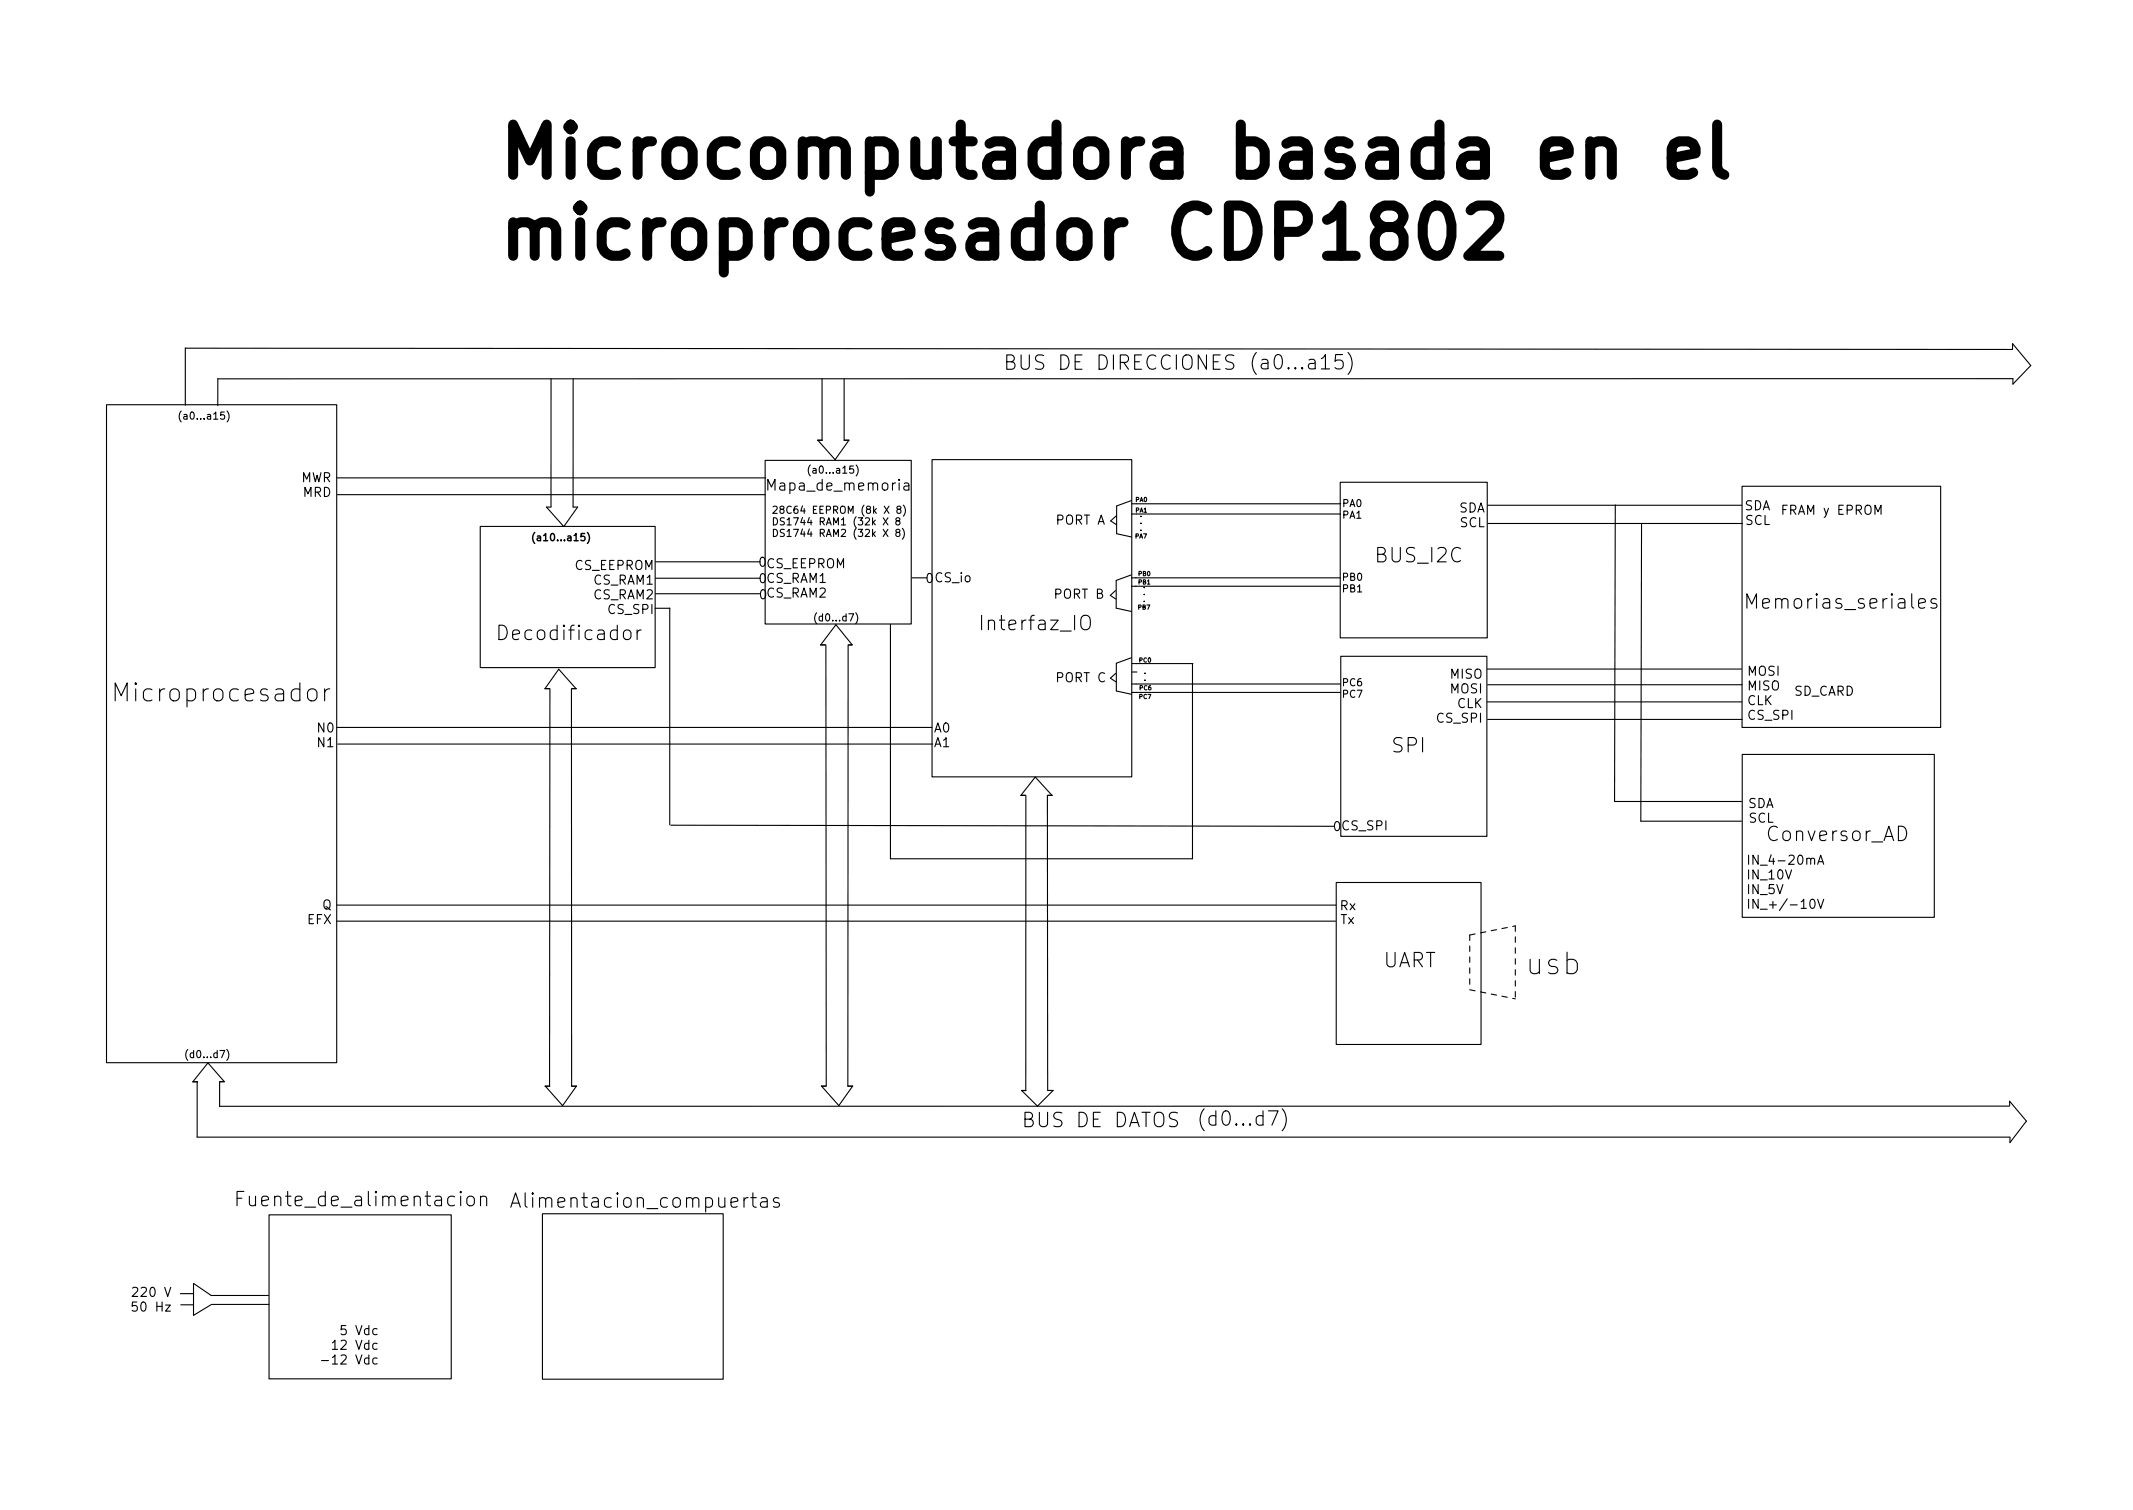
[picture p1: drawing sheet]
<svg xmlns="http://www.w3.org/2000/svg" width="297mm" height="210mm" viewBox="0 0 297 210" stroke-linecap="round" stroke-linejoin="round" font-family="sans-serif">
<g fill="none" stroke="#000" stroke-width=".15">
<path d="M14.8 56.4h32.1v91.6h-32.1zM25.8 48.4v8M25.8 48.5l254.4 .2M30.3 52.8v3.7M31.2 57.4h-.4l-.1 .4h.2h.3l.1 .1-.1 .4-.1 .1-.4-.1M31.6 57.2a1.15 1.15 0 0 1 0 1.6M76.7 52.8v17.8M79.8 52.8v17.8h.6l-1.9 2.7-2.4-2.7h.6M114.5 52.8v8.5M117.6 52.8v8.5h.6M171.8 49.5l-.7-.1a.49 .49 0 0 0-.4 .5 .49 .49 0 0 0 .4 .5 .73 .73 0 0 1 .7 .4 .51 .51 0 0 1-.4 .6l-.7-.1M187 49.4h-1l-.1 .9 .3-.2 .7 .1 .2 .3-.1 .7-.3 .2h-.5l-.3-.2"/>
<path d="M187.7 49.1a2.29 2.29 0 0 1 0 3M280.3 48.7v-.9l2.5 3.1-2.5 2.6v-.8l-250 .1M46.9 66.5h59.7M66.9 73.3h24.3v19.7h-24.3zM91.3 78.2h14.6M106.6 64.1h20.3v22.8h-20.3zM106.6 68.9h-59.6M113.8 61.3h.7M114.5 61.3h-.6l2.4 2.7 1.9-2.7h-.6M118.8 64.9h-.4l-.1 .5 .2-.1h.3l.1 .2-.1 .3-.1 .1-.4-.1M119.2 64.7a1.15 1.15 0 0 1 0 1.6M123 72.1l.7 1"/>
<path d="M123 73.7l.7 1M123.1 70.5l.7 1M123.7 72.1l-.7 1M123.7 73.7l-.7 1M123.8 70.5l-.7 1M124.9 72.5l-.1-.2v-.1l.1-.1h.3l.1 .2v.1l-.5 .2v.1v.3l.1 .1 .3-.1 .1-.1v-.2l-.2-.2M124.9 74.1l-.1-.2v-.1l.1-.1 .3 .1 .1 .1v.1l-.5 .2v.1v.3l.1 .1h.2l.2-.2v-.2l-.2-.2M125.1 70.9l-.2-.2v-.1l.2-.1h.3l.1 .2-.1 .1-.4 .2-.1 .1v.2l.2 .2 .3-.1 .1-.1v-.2l-.2-.2M125.7 73.6a1.15 1.15 0 0 1 0 1.5M125.8 70.3a1.15 1.15 0 0 1 0 1.6M125.9 67.3l.2-.1 .4 .1 .1 .9M126.6 67.6l-.5 .1a.29 .29 0 0 0-.3 .3 .29 .29 0 0 0 .3 .2h.5"/>
<path d="M129.8 64h27.8v44.2h-27.8zM155.4 71.9l-.7 .6 .7 .5M157.6 69.7l-2.1 .8v3.8l2.1 .5M157.6 71.6h29.1M157.6 70.1h29.1M186.6 67.2h20.5v21.6h-20.5zM207.2 70.4h35.4M207.2 72.9h35.5M224.9 70.3l-.1 41.3h17.7M228.6 72.9l-.1 41.4h14M242.6 67.7h27.7v33.6h-27.7zM261.1 71.6v-1.3l.4 1 .5-1v1.3"/>
<path d="M42.9 96.2a.68 .68 0 0 1 .7-.3 .68 .68 0 0 1 .5 .5v.7a.68 .68 0 0 1-.6 .5 .68 .68 0 0 1-.7-.5v-.7zM45.2 95.9v1.7M45.9 95.9a.64 .64 0 0 0-.7 .5M75.9 95.9h.7M76.5 95.9h-.6l1.9-2.7 2.4 2.7h-.6M76.6 95.9l-.1 55.3M79.6 96v55.3l.7-.1-2 2.7-2.4-2.7M79.6 95.9h.7M88.7 87.7v1.4M89.3 87.7a.51 .51 0 0 0-.6 .4M91.2 84.7h2.1M91.3 82.7h14.6"/>
<path d="M91.3 80.5h14.6M93.3 84.7v30.2M114.3 89.8h.6M114.9 89.8h-.6l2.1-2.8 2.3 2.8h-.6M115 89.8l.1 61.4M118.1 89.8v61.4h.6l-1.9 2.7-2.4-2.7M118.1 89.8h.6M118.2 85.5h.7l-.5 1M119.2 85.3a1.15 1.15 0 0 1 0 1.5M124 87v32.6h42.1v-27.2M127 80.5h2.1M150.6 86a.67 .67 0 0 1 .8-.3 .67 .67 0 0 1 .4 .6v.7a.67 .67 0 0 1-.6 .7 .67 .67 0 0 1-.7-.7z"/>
<path d="M155.3 82.2l-.7 .7 .8 .5M155.4 93.8l-.8 .6 .8 .5M157.5 80.1l-2.1 .7v3.9l2.1 .4M157.5 91.6l-2 .8v3.8l2 .5M157.6 95.2h29.1M157.7 92.4h8.4M157.7 93.6h.6M186.6 81.6h-29M186.6 80.5h-29M186.6 96.4h-29M186.7 91.4h20.4v25.1h-20.4zM207.1 93.2h35.4"/>
<path d="M207.1 97.7h35.5M207.2 95.3h35.4M269.7 83.4h-.5l-.3 .2 .1 .3 .7 .2v.2v.3l-.2 .1-.6-.1M46.9 101.3h82.9M47 103.6h82.9M93.4 114.9l92.4 .2M142.8 110.7l-.6 .1 2-2.6 2.3 2.6M142.9 110.8l-.1 41M145.9 110.8v41l.7 .1M146.5 110.7l-.6 .1M207.2 100.2h35.4M242.6 105h26.8v22.7h-26.8z"/>
<path d="M252.2 119.7l.1-.2 .3 .1 .1 .7M253.2 120h.6M264.4 115a1.05 1.05 0 0 1 1.1 .7 1.05 1.05 0 0 1-.4 1.2l-.7 .1zM46.9 128.3h139.1M46.9 126h139.1M186.1 122.9h20.1v22.5h-20.1zM252.2 125.3l.3-.1a.79 .79 0 0 1 0 1.3l-.3-.1-.1-.2-.1-.5zM253.1 120.3l.4-1.2 .5 1.2M253.1 125.2l.4 1.3 .5-1.3M26.9 150.6h.6M27.4 158.3h252.5M30.6 150.6h.6l-2.2-2.6-2.2 2.6h.7v7.7"/>
<path d="M30.6 150.7v3.4l249.2-.1M30.6 146.3h.7l-.4 1M31.6 146.1a1.15 1.15 0 0 1 0 1.6M76.6 151.2l-.7 .1M115 151.2h-.6M142.3 151.9h.6M142.8 151.8h-.5l2.2 2.2 2.2-2.2h-.7M164 155l-.8-.1a.49 .49 0 0 0-.4 .5 .49 .49 0 0 0 .4 .4 .73 .73 0 0 1 .8 .5 .51 .51 0 0 1-.4 .6l-.8-.1M176.6 154.7h1.4l-.9 2M178.6 154.4a2.29 2.29 0 0 1 0 3M279.9 154v-.7l2.3 2.8-2.3 3v-.8M18.5 179.4l.1-.1h.3l.2 .1 .1 .2-.1 .2-.7 .7h.8"/>
<path d="M33 166.8h.7M34 165.9h-1v2M37.5 169.2h25.3v22.8h-25.3zM65.1 166.8a.54 .54 0 0 1 .5-.2 .54 .54 0 0 1 .5 .3v.6a.54 .54 0 0 1-.6 .4 .54 .54 0 0 1-.5-.4v-.6zM66.9 166.8a.5 .5 0 0 1 .9 0v1.1M66.9 166.6v1.3M71.1 168.1l.7-2 .7 2M71.3 167.5h1M75.5 169h25.2v23h-25.2zM106 166.9l.2-.1 .5 .1 .1 .1v1.1M106.8 167.2l-.6 .1a.39 .39 0 0 0-.3 .4 .39 .39 0 0 0 .3 .4l.6-.1M108.5 166.9l-.5-.1-.3 .2 .1 .3 .7 .2 .1 .2-.1 .3-.2 .1-.6-.1"/>
<path d="M19.1 181.3h-.6l-.1 .6 .2-.1h.4l.1 .2v.4l-.2 .2h-.3l-.2-.2M25.1 180.1h1.8M25.2 181.7h1.7M29.4 180.4h8M29.4 180.4l-2.5-1.7v4.4M29.4 181.7l-2.5 1.5M29.5 181.6h8M44.8 189.4h.9M46.3 187l.3-.4v1.3M46.3 187.9h.7M48.2 184.6h-.6l-.1 .6 .2-.1h.4l.1 .2v.4l-.2 .1h-.3l-.2-.1"/>
</g>
<path d="M221.5 19.7v4.6M239.1 17.3v6l.4 .7 .6 .3M199.1 28.9a1.66 1.66 0 0 1 2.7 1 6 6 0 0 1-.3 5 1.67 1.67 0 0 1-1.8 .7 1.67 1.67 0 0 1-1.2-1.3 6 6 0 0 1 .3-5zM204.8 29.3l.3-.4 .7-.3h1.7a1.9 1.9 0 0 1 1 3l-4 4h4.3M221.5 20.3a1.9 1.9 0 0 1 2.6-.3l.4 .7v3.6M232.8 22l3.3-.7v-.6l-.3-.7-.7-.3h-1.3l-.7 .3-.3 .7v2.6l.3 .7 .7 .3h1.3l.7-.3" fill="none" stroke="#000" stroke-width="1.4"/>
<path d="M81.4 74.3h-.5v.5l.1-.1h.4l.1 .2-.1 .3-.1 .1-.4-.1M81.8 74.1a1.15 1.15 0 0 1 0 1.6" fill="none" stroke="#000" stroke-width=".2"/>
<path d="M204.7 130.2l6.3-1.3M204.7 130.2v7.6M204.7 137.8l6.3 1.3M211 128.9v10.2" fill="none" stroke="#000" stroke-width=".15" stroke-dasharray=".8 .8"/>
<g font-size="9.7">
<text x="68.9" y="24.7">Microcomputadora basada en el</text>
<text x="68.9" y="35.9">microprocesador CDP1802</text>
</g>
<text font-size="4.2" x="212.3" y="135.7">usb</text>
<text font-size="3.5" x="16.7" y="97.7">Microprocesador</text>
<g font-size="2.8">
<text x="139.6" y="51.5">BUS DE DIRECCIONES</text>
<text x="173.8" y="51.5">(a0...a15)</text>
<text x="191.7" y="78.3">BUS_I2C</text>
<text x="70" y="89.1">Decodificador</text>
<text x="137" y="87.8">Interfaz_IO</text>
<text x="244" y="84.8">Memorias_seriales</text>
<text x="193.9" y="104.8">SPI</text>
<text x="246.1" y="117.1">Conversor_AD</text>
<text x="192.5" y="134.7">UART</text>
<text x="142.2" y="157">BUS DE DATOS</text>
<text x="166.6" y="156.8">(d0...d7)</text>
<text x="34.1" y="168">Fuente_de_alimentacion</text>
<text x="72.5" y="168.2">Alimentacion_compuertas</text>
</g>
<text font-size="2.1" x="107.3" y="68.3">Mapa_de_memoria</text>
<g font-size="1.8">
<text x="41.8" y="67.1">MWR</text>
<text x="42.2" y="69.2">MRD</text>
<text x="203.1" y="71.4">SDA</text>
<text x="242.9" y="71">SDA</text>
<text x="247.9" y="71.7">FRAM y EPROM</text>
<text x="147.3" y="73.1">PORT A</text>
<text x="203.3" y="73.4">SCL</text>
<text x="243.1" y="73.1">SCL</text>
<text x="80.1" y="79.4">CS_EEPROM</text>
<text x="82.7" y="81.4">CS_RAM1</text>
<text x="82.7" y="83.5">CS_RAM2</text>
<text x="105.5" y="78.9">0</text>
<text x="105.5" y="81.2">0</text>
<text x="105.6" y="83.4">0</text>
<text x="106.6" y="79.1">CS_EEPROM</text>
<text x="106.6" y="81.2">CS_RAM1</text>
<text x="106.6" y="83.2">CS_RAM2</text>
<text x="128.8" y="81.2">0</text>
<text x="130" y="81.1">CS_io</text>
<text x="147.2" y="83.4">PORT B</text>
<text x="84.9" y="85.5">CS_SPI</text>
<text x="147.4" y="95">PORT C</text>
<text x="202" y="94.5">MISO</text>
<text x="243.2" y="94.1">MOSI</text>
<text x="44.4" y="102">N0</text>
<text x="130.2" y="102">A0</text>
<text x="200.3" y="100.6">CS_SPI</text>
<text x="202" y="96.5">MOSI</text>
<text x="202.9" y="98.6">CLK</text>
<text x="243.2" y="96.1">MISO</text>
<text x="243.2" y="98.2">CLK</text>
<text x="243.2" y="100.2">CS_SPI</text>
<text x="249.8" y="96.9">SD_CARD</text>
<text x="44.4" y="104">N1</text>
<text x="130.2" y="104">A1</text>
<text x="243.4" y="112.5">SDA</text>
<text x="185.5" y="115.7">0CS_SPI</text>
<text x="243.6" y="114.6">SCL</text>
<text x="243.1" y="120.4">IN_4-20mA</text>
<text x="243.1" y="122.5">IN_10V</text>
<text x="243.1" y="124.5">IN_5V</text>
<text x="42.8" y="128.7">EFX</text>
<text x="44.9" y="126.6">Q</text>
<text x="186.5" y="126.7">Rx</text>
<text x="186.6" y="128.7">Tx</text>
<text x="243.1" y="126.5">IN_+/-10V</text>
<text x="19.4" y="180.6">220 V</text>
<text x="19.4" y="182.6">50 Hz</text>
<text x="48.1" y="185.9">5 Vdc</text>
<text x="46.5" y="190">-12 Vdc</text>
<text x="47.1" y="187.9">12 Vdc</text>
</g>
<g font-size="1.4">
<text x="24.6" y="58.4">(a0...a15)</text>
<text x="112.2" y="65.9">(a0...a15)</text>
<text x="107.4" y="71.5">28C64 EEPROM (8k X 8)</text>
<text x="187.1" y="70.6">PA0</text>
<text x="73.8" y="75.3">(a10...a15)</text>
<text x="107.4" y="73.1">DS1744 RAM1 (32k X 8</text>
<text x="107.4" y="74.8">DS1744 RAM2 (32k X 8)</text>
<text x="187.1" y="72.2">PA1</text>
<text x="187.2" y="80.9">PB0</text>
<text x="187.2" y="82.5">PB1</text>
<text x="113.1" y="86.5">(d0...d7)</text>
<text x="187.2" y="95.5">PC6</text>
<text x="187.2" y="97.2">PC7</text>
<text x="25.6" y="147.3">(d0...d7)</text>
</g>
<g font-size=".8">
<text x="158.2" y="71.4">PA1</text>
<text x="158.2" y="69.9">PA0</text>
<text x="158.9" y="72">.</text>
<text x="158.2" y="75">PA7</text>
<text x="158.9" y="72.9">.</text>
<text x="158.9" y="73.9">.</text>
<text x="158.7" y="81.4">PB1</text>
<text x="158.7" y="80.2">PB0</text>
<text x="159.3" y="81.9">.</text>
<text x="159.3" y="82.8">.</text>
<text x="159.3" y="83.8">.</text>
<text x="158.6" y="84.9">PB7</text>
<text x="158.8" y="92.2">PC0</text>
<text x="159.4" y="93.8">.</text>
<text x="159.4" y="94.8">.</text>
<text x="158.8" y="97.3">PC7</text>
<text x="158.9" y="96.1">PC6</text>
</g>
</svg>
